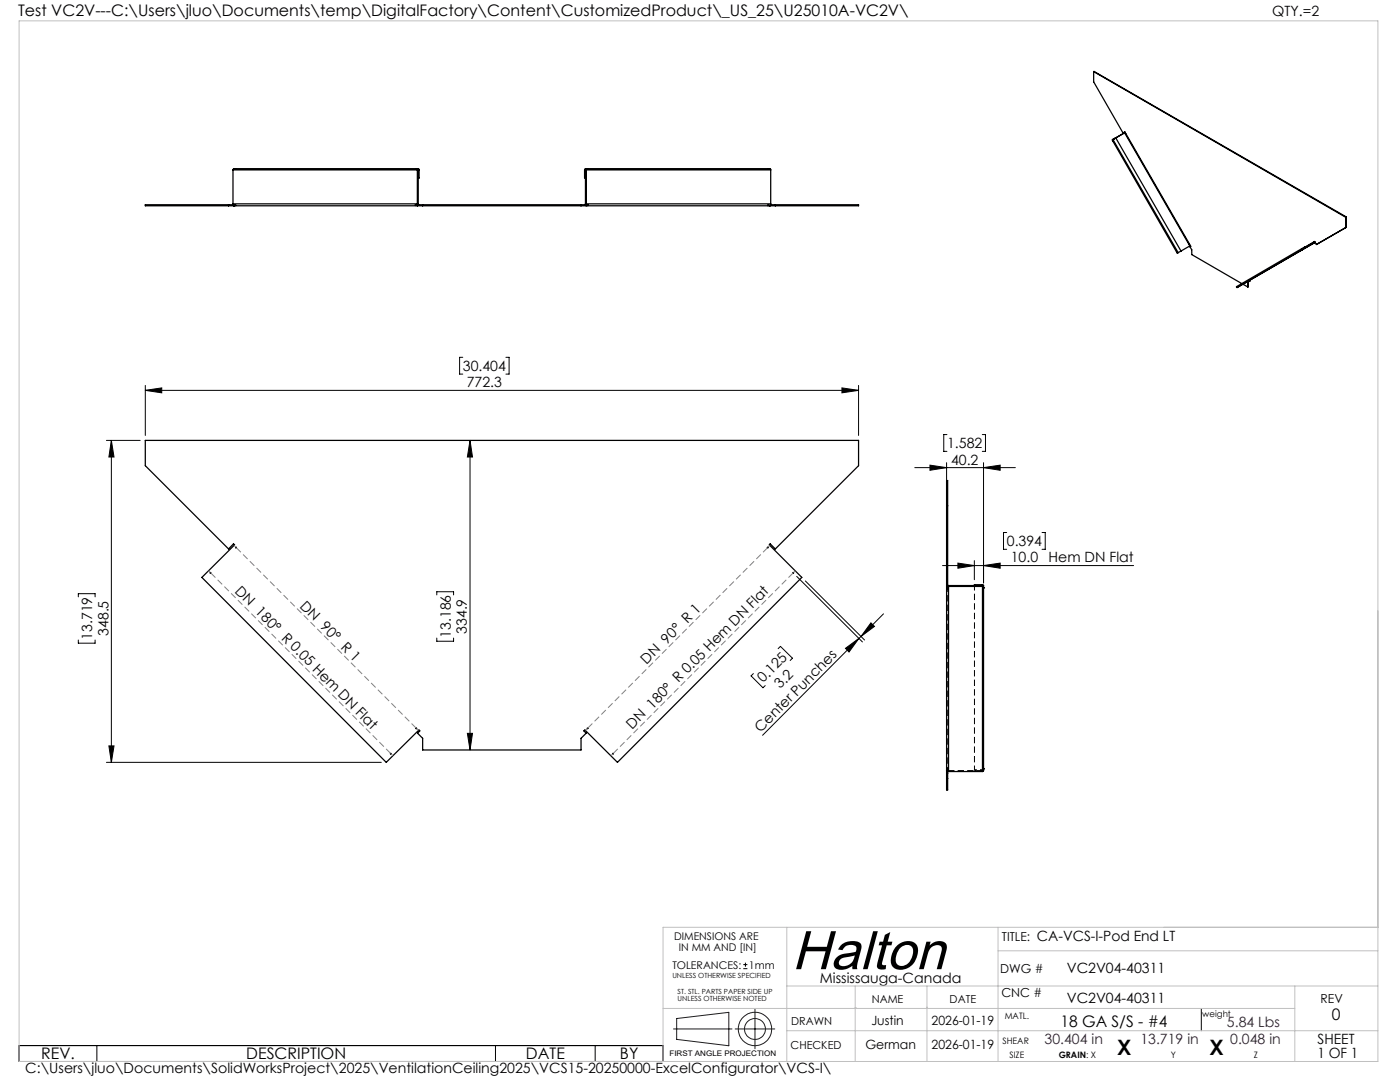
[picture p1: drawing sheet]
<svg xmlns="http://www.w3.org/2000/svg" width="279mm" height="216mm" viewBox="0 0 279 216" stroke-linecap="round" stroke-linejoin="round" font-family="sans-serif">
<g fill="none" stroke="#000" stroke-width=".25">
<path d="M218.3 14.3v2l5.8 10.2 .4-.2v.1M218.3 14.3l50.3 29.1M218.3 14.3l50.4 29M46.5 33.9v6.8M46.5 33.9h37.1M47 33.7h-.3l-.2 .2M83 33.7h-36h.1M83.5 33.9h.1M83.5 33.7h-.5h.1M83.5 35.5h.1M83.5 33.9v6.8M83.6 33.9l-.1-.2-.2 .2v7"/>
<path d="M83.6 33.9v1.6h-.1M116.7 33.9l.1-.2 .2 .2v7M116.7 33.9h37.1M116.7 33.9v1.6h.1M116.8 33.9h.1M116.8 33.7h.5h-.1M116.8 35.5h.1M116.8 33.9v6.8M117.3 33.7h36h-.1M153.3 33.7h.3l.2 .2M153.8 33.9v6.8M222 27.9l12.9 22.6 .2-.1"/>
<path d="M222 27.9h.1M222.1 28.2h.1M222.1 27.8l-.1 .1M222.1 27.8l13 22.6M222.1 27.8v.1M222.7 27.5l-.6 .4M222.7 27.5l13 22.6M222.7 27.5l-.1 .1M224.4 26.5l13.1 22.6M224.4 26.5l-2.4 1.4M224.5 26.4l-.1 .1M224.5 26.4l13.1 22.6"/>
<path d="M224.6 26.7h.1M45.6 40.9v.2M46.5 40.7l.3 .4M46.5 40.7h37M46.5 40.9h-17.5v.2h142.3v-.2h-17.5M46.6 41v.1M46.9 40.9l.2 .1zM82.9 40.9l.2 .1zM83.3 40.9h33.7M83.3 40.9v.2M83.5 40.7l.1 .2M84.3 40.9v.2"/>
<path d="M116 40.9v.2M116.8 40.7l-.1 .2M116.8 40.7h37M117 40.9v.2M117.3 41l.1-.1zM153.3 40.9l-.1 .1zM153.7 41v.1M153.8 40.7l-.1 .3-.2 .1M154.7 40.9v.2M234.8 50.2h.1M235.7 50.1l-.6 .3M237.3 48.8h.1"/>
<path d="M237.5 49.1l-1.8 1M237.5 49.2l.3 .6v1l10 5.8M237.6 49l-.1 .1M237.6 49v.1M237.6 49.1l-.1 .1M246.9 57.2v.1zM248.1 56.7l.9 .6M249 56.3v1M249.3 56l.1 .1M249.3 56l-2.4 1.4M249.4 56v.1M249.4 56.1l-.4 .2"/>
<path d="M259.6 49.8l.1 .1zM259.8 49.6l-13 7.6 .1 .2M259.8 49.6l.1 .2M259.8 49.6l.1 .1M259.8 49.6l.6-.3 .1 .1-.6 .3M259.9 49.7h.1M259.9 49.7v.1M259.9 49.8l-13 7.6M262.1 48.4h.1M262.3 48.3v.1M262.3 48.3l-2.4 1.4M262.3 48.2v.1"/>
<path d="M262.3 48.2l.4 .6M262.3 48.2l-1.9 1.1M262.3 48.4l-2.4 1.4M262.3 48.4l-13 7.6M262.4 48.2l-.1 .2M268.6 43.4v2M268.6 45.4l-5.9 3.4M268.7 43.3l-.1 .1M268.7 43.3v2.1M268.7 45.4h-.1M268.7 45.4l-6 3.4M29 87.9h142.3v5l-16.6 16.6-1-1-.2 .2 6.5 6.5-36.8 36.9-6.5-6.4-.2 .1 .5 .5-1 1v2.3h-31.7v-2.3l-1-1 .5-.5-.2-.1-6.5 6.4-36.8-36.9 6.5-6.5-.2-.2-1 1-16.6-16.6z"/>
<path d="M153.1 109.2l.2 .1zM158.2 114.3l.2 .1zM188.9 117.5h.2v-21.6h-.2v61.7h.2v-3.7M188.9 100.9h.2M189.1 116.7l.2 .1M189.3 116.8v37.2M189.3 116.8h6.8M194.5 116.8h.1M196.1 116.7h.2v.3h-7.2M196.1 116.8h.1M196.1 116.7v37.3M196.1 116.7h-1.6v.1"/>
<path d="M196.3 117.3h.1M196.3 117.3v.1zM196.3 117.3v36.2v-.1M196.3 116.8v.4M77.9 150.4h.2zM83 145.3l.1 .1zM188.9 153.6v.2l.4 .2M188.9 154.3h.2M188.9 153.8h.1M188.9 155.3h.2M188.9 153.4l.2 .1zM189.3 154h6.8"/>
<path d="M196.3 153.4h.1M196.3 153.4v.4l-.2 .2"/>
<circle cx="42" cy="114.3" r=".08"/>
<circle cx="47.1" cy="109.3" r=".07"/>
<circle cx="117.3" cy="145.3" r=".08"/>
<circle cx="122.3" cy="150.4" r=".06"/>
</g>
<g fill="none" stroke="#000" stroke-width=".2" stroke-dasharray="1.3 .6" stroke-linecap="butt">
<path d="M188.9 116.5h.2M189.1 117l-.2-.3M189.1 116.7h-.2M189.1 117.4l-.1-.2 .1 .1M189.1 117.4l.1-.1M189.2 117.2h-.2M196.1 117.2v-.4M196.1 117.3h.2M196.3 117.2h-.2M196.3 117.3v-.1M189 153.8h.1M189.1 153.6l.2 .2"/>
<path d="M189.1 153.8v.1M189.1 153.6h-.2M189.1 153.6v.2M189.1 153.5l.1-.1M189.2 153.2l-.2 .1M196.1 153.8v-.1M196.1 153.8v-.4M196.1 153.4h.2M196.3 153.3h-.2M196.3 153.4v-.1M196.3 153.8l-.2-.2"/>
</g>
<path d="M189.1 153.6v-36.1M196.1 153.3v-36" fill="none" stroke="#000" stroke-width=".2" stroke-dasharray="1.3 .6" stroke-dashoffset=".7" stroke-linecap="butt"/>
<path d="M194.5 153.7h1.6M194.5 153.6h1.6" fill="none" stroke="#000" stroke-width=".2" stroke-dasharray="1.3 .6" stroke-dashoffset=".8" stroke-linecap="butt"/>
<path d="M194.5 116.8v36.9" fill="none" stroke="#000" stroke-width=".2" stroke-dasharray="1.3 .6" stroke-dashoffset=".3" stroke-linecap="butt"/>
<path d="M196.1 153.8h-6.8" fill="none" stroke="#000" stroke-width=".2" stroke-dasharray="1.3 .6" stroke-dashoffset=".1" stroke-linecap="butt"/>
<g fill="none" stroke="#000" stroke-width=".2">
<path d="M29 77.9l3.3-.5v1zM29 76.9v10M29 77.9h142.3M92.4 71.3h-.7v3.3h.7M101 71.3h.6v3.3h-.6M168 77.4l3.3 .5-3.3 .5zM171.3 76.9v10M21.2 87.9h6.8M22.2 87.9l.6 3.3h-1.1zM22.2 87.9v64.2M93.8 87.9l.5 3.3h-1zM93.8 87.9v61.7"/>
<path d="M182.6 93.3h20M185.6 92.8l3.3 .5-3.3 .5zM188.9 92.3v7.6M189 86.7h-.7v3.4h.7M196 86.7h.7v3.4h-.7M196.3 93.3l3.3-.5v1zM196.3 92.3v24M15.6 119.1v-.6h3.4v.6M87.2 118.7v-.6h3.3v.6M159 115l13.1 13.1M160.7 115.9l11.8 11.8M188.1 112.9h38.1"/>
<path d="M191.2 112.4l3.3 .5-3.3 .5zM194.5 111.9v3.8M196.3 112.9l3.3-.5v1zM200.9 106.3h-.6v3.3h.6M208 106.3h.6v3.3h-.6M15.6 127.7v.6h3.4v-.6M87.2 127.3v.7h3.3v-.7M150.4 134.4l-.5 .5 2.4 2.3 .4-.4M155.3 129.4l.5-.4 2.4 2.3-.5 .5M168.7 129.4l2.7-2-2 2.7zM171.4 127.4l-19.2 19.3M171.8 127l-.4 .4"/>
<path d="M173.8 124.3l.7 .7-2.7 2zM176.3 122.5l-4.5 4.5M21.2 152.1h54.9M21.7 148.8h1.1l-.6 3.3zM93.3 146.3h1l-.5 3.3zM148.3 193.3h.9M148.3 192.5h.9M148.8 192.1v.8M3.8 208.6h128.5v3.2h-128.5zM19.3 208.6v3.2M98.9 208.6v3.2M118.8 208.6v3.2"/>
<path d="M239.7 201.2v4.5"/>
</g>
<g fill="none" stroke="#191924" stroke-width=".2">
<path d="M134.4 205.3h11.7M135 203.2l10.5-1.2v6.7l-10.5-1.3zM146.7 205.3h7.9M150.7 201.4v7.9"/>
<circle cx="150.7" cy="205.3" r="2.09"/>
<circle cx="150.7" cy="205.3" r="3.3"/>
</g>
<path d="M42 114.2l-.4-.3M47.1 109.2l-.4-.4M153.2 109.3l-35.9 36M153.7 108.8l-.4 .4M158.3 114.3l-35.9 36M158.7 113.9l-.3 .3M78 150.3l-35.9-36M78.4 150.8l-.3-.4M83 145.3l-35.8-36M83.5 145.7l-.4-.3M117.2 145.4l-.3 .3M122.3 150.4l-.4 .4" fill="none" stroke="#808080" stroke-width=".2" stroke-dasharray="1.3 .6" stroke-linecap="butt"/>
<path d="M3.8 4.2h271.2v207.6h-271.2zM157 196.7h118M157 185v26.8M170.7 196.7v15.1M185 196.7v15.1M199.2 185v26.8M199.2 189.7h75.8M258.4 196.7v15.1M275 185h-142.7v26.8M132.3 201.2h126.1M157 205.7h118M170.7 201h.1" fill="none" stroke="#c0c0c0" stroke-width=".2"/>
<g fill="#000">
<path d="M29 77.9l3.3-.5v1zM168 77.4l3.3 .5-3.3 .5z"/>
<path d="M185.6 92.8l3.3 .5-3.3 .5zM196.3 93.3l3.3-.5v1zM191.2 112.4l3.3 .5-3.3 .5zM196.3 112.9l3.3-.5v1z"/>
<path d="M168.7 129.4l2.7-2-2 2.7zM173.8 124.3l.7 .7-2.7 2z"/>
<path d="M21.7 148.8h1.1l-.6 3.3zM22.2 87.9l.6 3.3h-1.1zM93.3 146.3h1l-.5 3.3zM93.8 87.9l.5 3.3h-1z"/>
</g>
<text font-size="11" x="158" y="193.4">Halton</text>
<g font-size="4.2">
<text x="223" y="210.4">X</text>
<text x="241.4" y="210.4">X</text>
</g>
<g font-size="3.2">
<text x="3.6" y="3.3">Test VC2V---C:\Users\jluo\Documents\temp\DigitalFactory\Content\CustomizedProduct\_US_25\U25010A-VC2V\</text>
<text x="265.8" y="203.5">0</text>
<text x="211.6" y="204.9">18 GA S/S - #4</text>
<text x="8.2" y="211.4">REV.</text>
<text x="49.2" y="211.4">DESCRIPTION</text>
<text x="105" y="211.4">DATE</text>
<text x="123.7" y="211.4">BY</text>
</g>
<g font-size="2.8">
<text x="253.9" y="3.3">QTY.=2</text>
<text x="92.4" y="74">30.404</text>
<text x="93.2" y="77.3">772.3</text>
<text x="189" y="89.4">1.582</text>
<text x="189.8" y="92.7">40.2</text>
<text x="200.9" y="109">0.394</text>
<text x="201.7" y="112.2">10.0</text>
<text x="209.3" y="112.2">Hem DN Flat</text>
<text x="46.8" y="118.1" transform="rotate(45 46.8 118.1)">DN 180° R 0.05 Hem DN Flat</text>
<text x="59.7" y="121.1" transform="rotate(45 59.7 121.1)">DN 90° R 1</text>
<text x="18.4" y="127.7" transform="rotate(-90 18.4 127.7)">13.719</text>
<text x="21.6" y="126.9" transform="rotate(-90 21.6 126.9)">348.5</text>
<text x="89.9" y="127.3" transform="rotate(-90 89.9 127.3)">13.186</text>
<text x="93.2" y="126.5" transform="rotate(-90 93.2 126.5)">334.9</text>
<text x="129" y="132.7" transform="rotate(-45 129 132.7)">DN 90° R 1</text>
<text x="152.3" y="136.3" transform="rotate(-45 152.3 136.3)">0.125</text>
<text x="155.7" y="137.5" transform="rotate(-45 155.7 137.5)">3.2</text>
<text x="126.2" y="145.6" transform="rotate(-45 126.2 145.6)">DN 180° R 0.05 Hem DN Flat</text>
<text x="151.8" y="146.3" transform="rotate(-45 151.8 146.3)">Center Punches</text>
<text x="206.9" y="187.8">CA-VCS-I-Pod End LT</text>
<text x="163.6" y="196.1">Mississauga-Canada</text>
<text x="212.9" y="194.1">VC2V04-40311</text>
<text x="212.9" y="200.1">VC2V04-40311</text>
<text x="263" y="208.3">SHEET</text>
<text x="5" y="214.1">C:\Users\jluo\Documents\SolidWorksProject\2025\VentilationCeiling2025\VCS15-20250000-ExcelConfigurator\VCS-I\</text>
<text x="262.9" y="211.1">1 OF 1</text>
</g>
<g font-size="2.8" fill="#400040">
<text x="208.5" y="208.3">30.404 in</text>
<text x="227.6" y="208.3">13.719 in</text>
<text x="244.9" y="204.9">5.84 Lbs</text>
<text x="245.5" y="208.3">0.048 in</text>
</g>
<g font-size="2.5">
<text x="200" y="187.8">TITLE:</text>
<text x="199.6" y="194.1">DWG #</text>
<text x="199.9" y="198.9">CNC #</text>
<text x="263.5" y="200.1">REV</text>
<text x="172.7" y="209.3">German</text>
<text x="173.9" y="204.6">Justin</text>
<text x="185.9" y="204.6">2026-01-19</text>
<text x="185.9" y="209.3">2026-01-19</text>
</g>
<g font-size="2.2">
<text x="174" y="200.1">NAME</text>
<text x="189.5" y="200.1">DATE</text>
<text x="157.8" y="209.3">CHECKED</text>
<text x="157.9" y="204.6">DRAWN</text>
</g>
<g font-size="2.1">
<text x="134.5" y="187.6">DIMENSIONS ARE</text>
<text x="135.5" y="189.7">IN MM AND [IN]</text>
<text x="134.2" y="193.3">TOLERANCES:</text>
<text x="149.5" y="193.3">1mm</text>
</g>
<g font-size="1.8">
<text x="200.5" y="203.3">MATL.</text>
<text x="240" y="202.8">weight</text>
<text x="200.1" y="208.3">SHEAR</text>
<text x="201.5" y="211.1">SIZE</text>
<text x="211.3" y="211.1">GRAIN: X</text>
<text x="233.7" y="211.1">Y</text>
<text x="250.2" y="211.1">Z</text>
</g>
<text font-size="1.5" x="133.6" y="210.7">FIRST ANGLE PROJECTION</text>
<g font-size="1.4">
<text x="134.2" y="195.1">UNLESS OTHERWISE SPECIFIED</text>
<text x="135.2" y="198.3">ST. STL. PARTS PAPER SIDE UP</text>
<text x="135.2" y="199.7">UNLESS OTHERWISE NOTED</text>
</g>
</svg>
